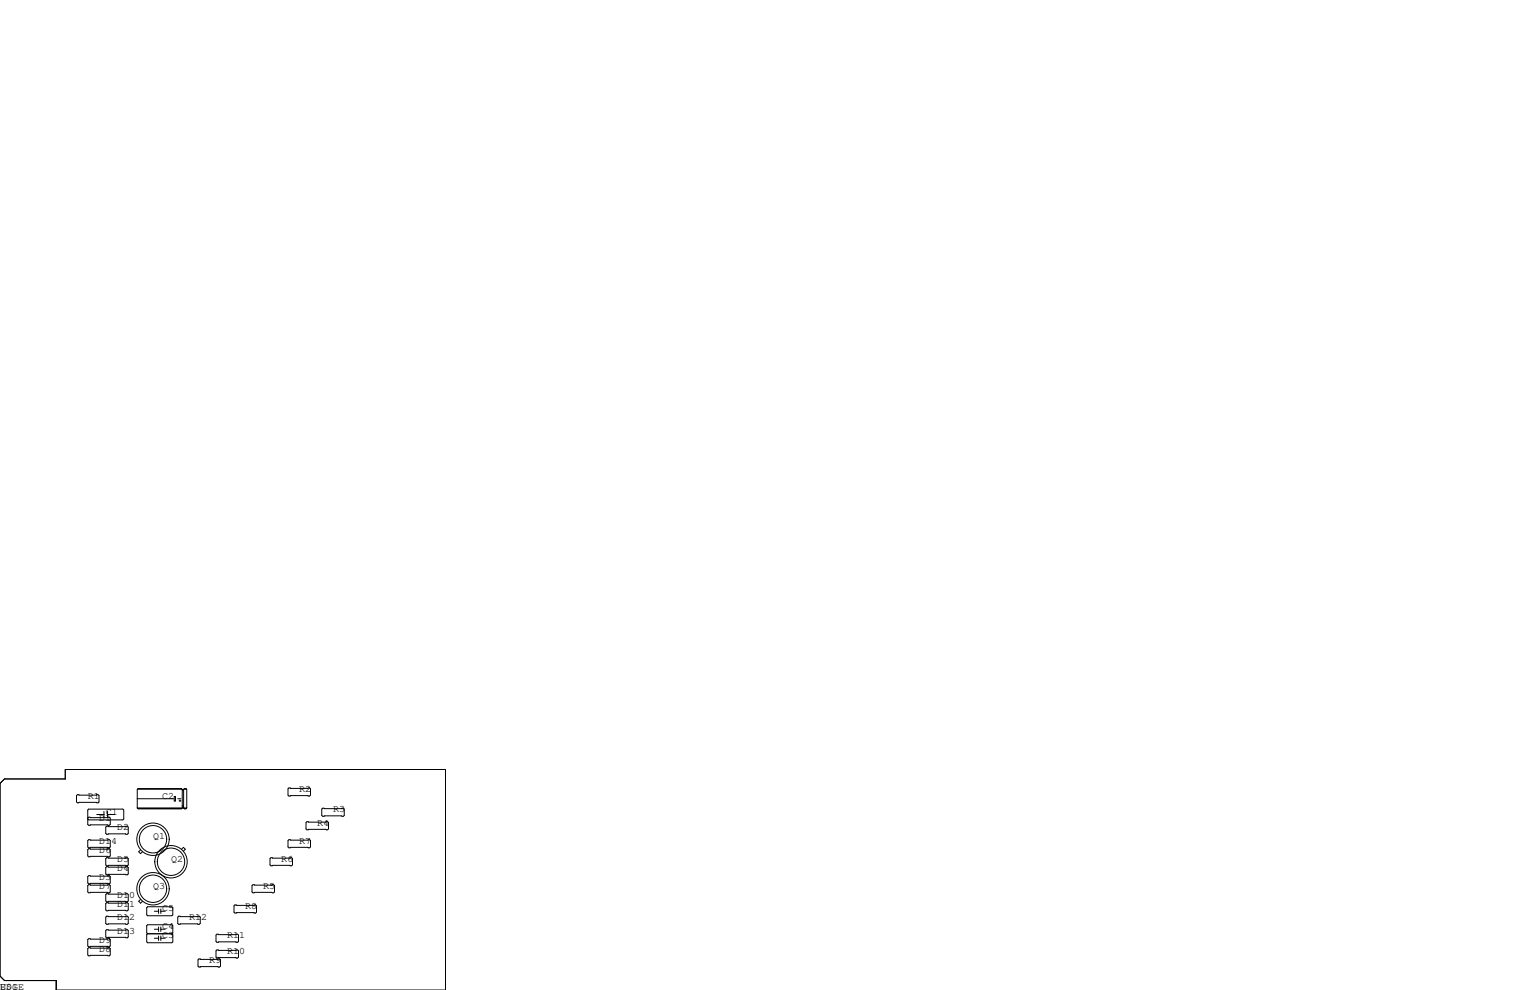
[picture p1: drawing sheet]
<svg xmlns="http://www.w3.org/2000/svg" width="432mm" height="279mm" viewBox="0 0 432 279" stroke-linecap="round" stroke-linejoin="round" font-family="sans-serif">
<g fill="none" stroke="#000" stroke-width=".28">
<path d="M0 221.1l1.3-1.3h17.1v-2.6h107.3v62.2h-109.8v-2.7h-14.6l-1.3-1.2zM21.8 224.3h5.9l.2 .2v1.8l-.2 .3h-5.9l-.2-.3v-1.8zM25 237h5.9l.2 .2v1.8l-.2 .3h-5.9l-.2-.3v-1.8zM25 239.5h5.9l.2 .3v1.8l-.2 .2h-5.9l-.2-.2v-1.8zM27.3 229.9h2M29.3 229v1.8M30.1 233.2h5.8l.3 .2v1.8l-.3 .3h-5.8l-.3-.3v-1.8zM30.4 230.8l.5-.2 .2 .3v1.8l-.2 .2h-5.9l-.2-.2v-4.1l.2-.3h9.7l.2 .3v2.5l-.2 .3h-9.7l-.2-.3M30.4 230.8l-5.4-.2-.2 .3M30.4 229.9h2M30.4 229v1.8M38.7 228h14"/>
<path d="M38.7 225.4h10.4M38.9 222.7h12.4M39 228.2h12.2M39.7 239.9l-.6 .5 .6 .5 .5-.5M49.2 224.8h.3v1.3h-.3zM50.2 225.4h.9M50.5 226h.6M50.8 225.7v.6M51.2 222.6h-12.2l-.3 .2v5.2M51.2 222.6l.2 .2M51.2 222.6h-12.2M51.2 239.7l.6-.6 .5 .6-.5 .5"/>
<path d="M51.4 222.8v5.2l-.2 .3h-12.2l-.3-.3M51.4 227.5h.4M51.4 222.8h.4M51.4 222.9h.4M51.6 227.9h.1M51.8 222.8v5.2l.3 .3h.4l.2-.3M51.9 222.7h.7M52.1 228.2h.4M52.5 222.6h-.4l-.3 .2M52.5 222.6l.2 .2v5.2M52.5 222.6h-.4M81.5 222.4h5.9l.2 .2v1.8l-.2 .3h-5.9l-.2-.3v-1.8z"/>
<path d="M81.5 237h5.9l.2 .2v1.8l-.2 .3h-5.9l-.2-.3v-1.8zM86.6 231.9h5.9l.2 .3v1.7l-.2 .3h-5.9l-.2-.3v-1.7zM91.1 228.1h5.8l.3 .2v1.8l-.3 .3h-5.8l-.3-.3v-1.8zM25 249.7h5.9l.2 .2v1.8l-.2 .3h-5.9l-.2-.3v-1.8zM25 247.1h5.9l.2 .3v1.8l-.2 .2h-5.9l-.2-.2v-1.8zM30.1 242.1h5.8l.3 .2v1.8l-.3 .2h-5.8l-.3-.2v-1.8zM30.1 244.6h5.8l.3 .3v1.7l-.3 .3h-5.8l-.3-.3v-1.7zM30.1 252.2h5.8l.3 .3v1.8l-.3 .2h-5.8l-.3-.2v-1.8zM30.1 254.8h5.8l.3 .2v1.8l-.3 .2h-5.8l-.3-.2v-1.8zM30.1 258.6h5.8l.3 .2v1.8l-.3 .3h-5.8l-.3-.3v-1.8zM39.7 253.8l-.6 .6 .6 .5 .5-.5M41.4 256.2l.3-.3h6.8l.3 .3v2l-.3 .2h-6.8l-.3-.2z"/>
<path d="M43.6 257.2h1.2M44.8 256.5v1.3M45.4 256.5v1.3M45.4 257.2h1.2M50.2 258.8l.2-.2h5.9l.2 .2v1.8l-.2 .3h-5.9l-.2-.3zM66 255.7l.3-.3h5.8l.3 .3v1.7l-.3 .3h-5.8l-.3-.3zM71.1 249.9l.3-.2h5.8l.3 .2v1.8l-.3 .3h-5.8l-.3-.3zM76.5 242.1h5.8l.3 .2v1.8l-.3 .2h-5.8l-.3-.2v-1.8zM25 264.9h5.9l.2 .3v1.8l-.2 .2h-5.9l-.2-.2v-1.8zM25 267.5h5.9l.2 .2v1.8l-.2 .2h-5.9l-.2-.2v-1.8zM30.1 262.4h5.8l.3 .2v1.8l-.3 .3h-5.8l-.3-.3v-1.8zM41.7 263.5l-.3-.2v-2.1l.3-.2h6.8l.3 .2v2.1l-.3 .2"/>
<path d="M41.7 263.5l-.3 .3v2l.3 .3h6.8l.3-.3v-2l-.3-.3M41.7 263.5h6.8M43.6 264.8h1.2M43.6 262.3h1.2M44.8 261.6v1.3M44.8 264.2v1.2M45.4 261.6v1.3M45.4 264.2v1.2M45.4 264.8h1.2M45.4 262.3h1.2M55.9 270.9l.2-.3h5.9l.2 .3v1.8l-.2 .2h-5.9l-.2-.2zM61 268.4l.2-.3h5.9l.2 .3v1.7l-.2 .3h-5.9l-.2-.3z"/>
<path d="M61 263.9l.2-.2h5.9l.2 .2v1.8l-.2 .2h-5.9l-.2-.2z"/>
<circle cx="43.2" cy="236.9" r="3.9"/>
<circle cx="43.2" cy="236.9" r="4.6"/>
<circle cx="43.2" cy="250.8" r="4.6"/>
<circle cx="43.2" cy="250.8" r="3.9"/>
<circle cx="48.3" cy="243.2" r="3.9"/>
<circle cx="48.3" cy="243.2" r="4.6"/>
</g>
<g font-size="2.8">
<text x="24.8" y="225.4">R1</text>
<text x="45.7" y="225.4">C2</text>
<text x="84.5" y="223.5">R2</text>
<text x="27.9" y="231.8">D1</text>
<text x="29.8" y="229.9">C1</text>
<text x="89.5" y="233">R4</text>
<text x="94" y="229.2">R3</text>
<text x="27.9" y="238.1">D14</text>
<text x="33" y="234.3">D2</text>
<text x="43.2" y="236.9">Q1</text>
<text x="84.5" y="238.1">R7</text>
<text x="27.9" y="240.7">D6</text>
<text x="33" y="245.7">D4</text>
<text x="33" y="243.2">D5</text>
<text x="48.3" y="243.2">Q2</text>
<text x="79.4" y="243.2">R6</text>
<text x="27.9" y="248.3">D3</text>
<text x="27.9" y="250.8">D7</text>
<text x="43.2" y="250.8">Q3</text>
<text x="74.3" y="250.8">R5</text>
<text x="33" y="253.4">D10</text>
<text x="33" y="255.9">D11</text>
<text x="45.7" y="257.2">C5</text>
<text x="69.2" y="256.5">R8</text>
<text x="33" y="259.7">D12</text>
<text x="33" y="263.5">D13</text>
<text x="45.7" y="262.3">C4</text>
<text x="53.3" y="259.7">R12</text>
<text x="27.9" y="268.6">D8</text>
<text x="27.9" y="266.1">D9</text>
<text x="45.7" y="264.8">C3</text>
<text x="64.1" y="269.2">R10</text>
<text x="64.1" y="264.8">R11</text>
<text x="59.1" y="271.8">R9</text>
<text x="0" y="279.4">U$1</text>
<text x="0" y="279.4">EDGE</text>
</g>
</svg>
